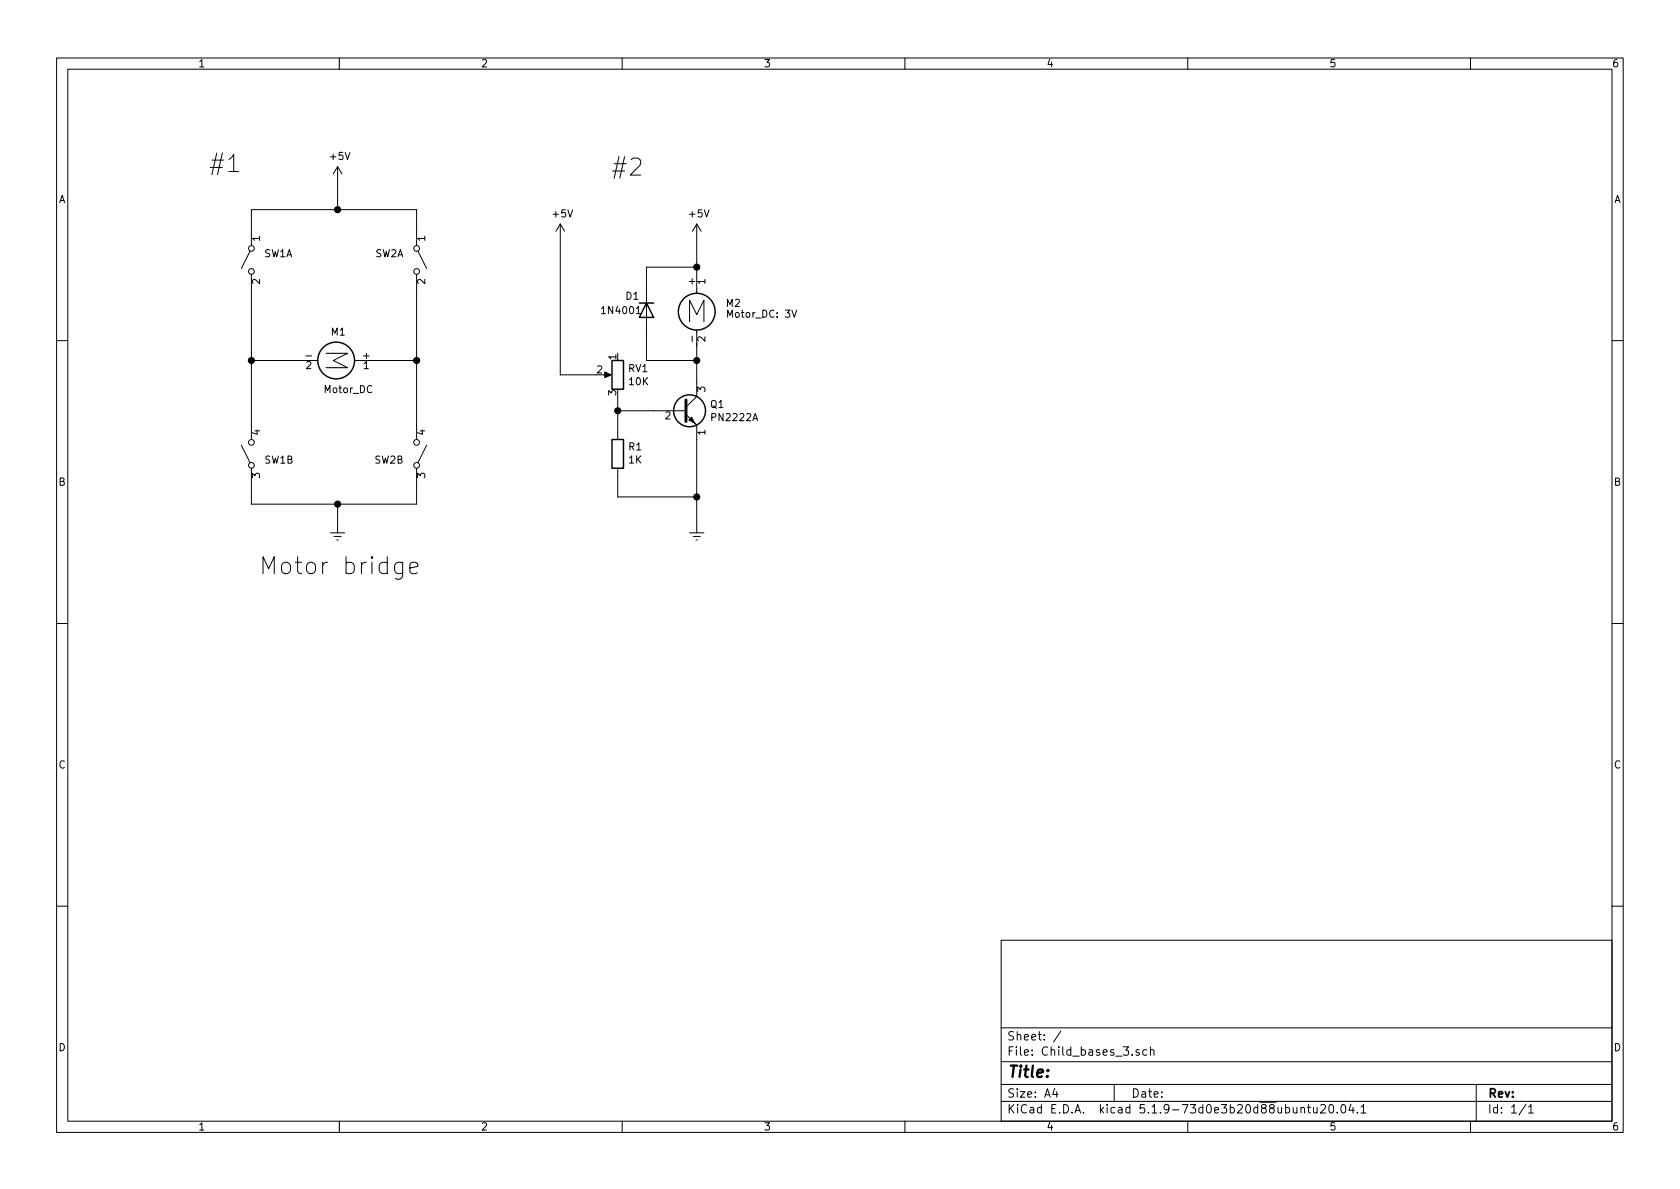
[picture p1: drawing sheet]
EESchema Schematic File Version 4
EELAYER 30 0
EELAYER END
$Descr A4 11693 8268
encoding utf-8
Sheet 1 1
Title ""
Date ""
Rev ""
Comp ""
Comment1 ""
Comment2 ""
Comment3 ""
Comment4 ""
$EndDescr
$Comp
L Motor:Motor_DC M1
U 1 1
P 2400 2500
F 0 "M1" V 2200 2400 50  0000 L CNN
F 1 "Motor_DC" V 2600 2350 50  0000 L CNN
F 2 "" H 2400 2410 50  0001 C CNN
F 3 "~" H 2400 2410 50  0001 C CNN
	1    2400 2500
	0    1    1    0   
$EndComp
$Comp
L Switch:SW_DPST_x2 SW1
U 1 1
P 1750 1800
F 0 "SW1" V 1704 1712 50  0000 R CNN
F 1 "SW_DPST_x2" V 1795 1712 50  0001 R CNN
F 2 "" H 1750 1800 50  0001 C CNN
F 3 "~" H 1750 1800 50  0001 C CNN
	1    1750 1800
	0    -1   1    0   
$EndComp
$Comp
L Switch:SW_DPST_x2 SW1
U 2 1
P 1750 3150
F 0 "SW1" V 1704 3062 50  0000 R CNN
F 1 "SW_DPST_x2" V 1795 3062 50  0001 R CNN
F 2 "" H 1750 3150 50  0001 C CNN
F 3 "~" H 1750 3150 50  0001 C CNN
	2    1750 3150
	0    -1   -1   0   
$EndComp
$Comp
L Switch:SW_DPST_x2 SW2
U 1 1
P 2900 1800
F 0 "SW2" V 2854 1712 50  0000 R CNN
F 1 "SW_DPST_x2" V 2945 1712 50  0001 R CNN
F 2 "" H 2900 1800 50  0001 C CNN
F 3 "~" H 2900 1800 50  0001 C CNN
	1    2900 1800
	0    1    1    0   
$EndComp
$Comp
L Switch:SW_DPST_x2 SW2
U 2 1
P 2900 3150
F 0 "SW2" V 2854 3062 50  0000 R CNN
F 1 "SW_DPST_x2" V 2945 3062 50  0001 R CNN
F 2 "" H 2900 3150 50  0001 C CNN
F 3 "~" H 2900 3150 50  0001 C CNN
	2    2900 3150
	0    1    -1   0   
$EndComp
Wire Wire Line
	1750 1600 1750 1450
Wire Wire Line
	1750 1450 2350 1450
Wire Wire Line
	1750 3350 1750 3500
Wire Wire Line
	1750 3500 2350 3500
Wire Wire Line
	2900 3500 2900 3350
$Comp
L power:Earth #PWR0101
U 1 1
P 2350 3650
F 0 "#PWR0101" H 2350 3400 50  0001 C CNN
F 1 "Earth" H 2350 3500 50  0001 C CNN
F 2 "" H 2350 3650 50  0001 C CNN
F 3 "~" H 2350 3650 50  0001 C CNN
	1    2350 3650
	1    0    0    -1  
$EndComp
Wire Wire Line
	2350 3650 2350 3500
$Comp
L power:+5V #PWR0102
U 1 1
P 2350 1250
F 0 "#PWR0102" H 2350 1100 50  0001 C CNN
F 1 "+5V" H 2365 1423 50  0000 C CNN
F 2 "" H 2350 1250 50  0001 C CNN
F 3 "" H 2350 1250 50  0001 C CNN
	1    2350 1250
	1    0    0    -1  
$EndComp
Wire Wire Line
	2350 1250 2350 1450
Wire Wire Line
	2900 1600 2900 1450
Wire Wire Line
	2900 1450 2350 1450
Connection ~ 2350 1450
Wire Wire Line
	2900 3500 2350 3500
Connection ~ 2350 3500
Wire Wire Line
	2900 2000 2900 2500
Wire Wire Line
	1750 2000 1750 2500
Wire Wire Line
	2100 2500 1750 2500
Connection ~ 1750 2500
Wire Wire Line
	1750 2500 1750 2950
Wire Wire Line
	2600 2500 2900 2500
Connection ~ 2900 2500
Wire Wire Line
	2900 2500 2900 2950
Text Notes 1450 1200 0    118  ~ 0
#1
Text Notes 1800 4000 0    118  ~ 0
Motor bridge
$Comp
L Transistor_BJT:PN2222A Q1
U 1 1
P 4750 2850
F 0 "Q1" H 4940 2896 50  0000 L CNN
F 1 "PN2222A" H 4940 2805 50  0000 L CNN
F 2 "Package_TO_SOT_THT:TO-92_Inline" H 4950 2775 50  0001 L CIN
F 3 "https://www.onsemi.com/pub/Collateral/PN2222-D.PDF" H 4750 2850 50  0001 L CNN
	1    4750 2850
	1    0    0    -1  
$EndComp
$Comp
L Device:R R1
U 1 1
P 4300 3150
F 0 "R1" H 4230 3104 50  0000 R CNN
F 1 "1K" H 4230 3195 50  0000 R CNN
F 2 "" V 4230 3150 50  0001 C CNN
F 3 "~" H 4300 3150 50  0001 C CNN
	1    4300 3150
	-1   0    0    1   
$EndComp
$Comp
L Motor:Motor_DC M2
U 1 1
P 4850 2100
F 0 "M2" H 5050 2100 50  0000 L CNN
F 1 "Motor_DC: 3V" H 5050 2025 50  0000 L CNN
F 2 "" H 4850 2010 50  0001 C CNN
F 3 "~" H 4850 2010 50  0001 C CNN
	1    4850 2100
	1    0    0    -1  
$EndComp
$Comp
L Diode:1N4001 D1
U 1 1
P 4500 2150
F 0 "D1" V 4400 2000 50  0000 L CNN
F 1 "1N4001" V 4500 1825 50  0000 L CNN
F 2 "Diode_THT:D_DO-41_SOD81_P10.16mm_Horizontal" H 4500 1975 50  0001 C CNN
F 3 "http://www.vishay.com/docs/88503/1n4001.pdf" H 4500 2150 50  0001 C CNN
	1    4500 2150
	0    1    1    0   
$EndComp
Wire Wire Line
	4500 2000 4500 1850
Wire Wire Line
	4500 1850 4850 1850
Wire Wire Line
	4500 2300 4500 2500
Wire Wire Line
	4500 2500 4850 2500
Wire Wire Line
	4850 2500 4850 2400
Wire Wire Line
	4850 2650 4850 2500
Connection ~ 4850 2500
$Comp
L power:+5V #PWR02
U 1 1
P 4850 1650
F 0 "#PWR02" H 4850 1500 50  0001 C CNN
F 1 "+5V" H 4865 1823 50  0000 C CNN
F 2 "" H 4850 1650 50  0001 C CNN
F 3 "" H 4850 1650 50  0001 C CNN
	1    4850 1650
	1    0    0    -1  
$EndComp
Wire Wire Line
	4850 1650 4850 1850
Connection ~ 4850 1850
Wire Wire Line
	4850 1850 4850 1900
$Comp
L power:Earth #PWR03
U 1 1
P 4850 3650
F 0 "#PWR03" H 4850 3400 50  0001 C CNN
F 1 "Earth" H 4850 3500 50  0001 C CNN
F 2 "" H 4850 3650 50  0001 C CNN
F 3 "~" H 4850 3650 50  0001 C CNN
	1    4850 3650
	1    0    0    -1  
$EndComp
Wire Wire Line
	4550 2850 4300 2850
Wire Wire Line
	4850 3050 4850 3450
Wire Wire Line
	4300 3300 4300 3450
Wire Wire Line
	4300 3450 4850 3450
Connection ~ 4850 3450
Wire Wire Line
	4850 3450 4850 3650
$Comp
L Device:R_POT RV1
U 1 1
P 4300 2600
F 0 "RV1" H 4230 2646 50  0000 R CNN
F 1 "10K" H 4230 2555 50  0000 R CNN
F 2 "" H 4300 2600 50  0001 C CNN
F 3 "~" H 4300 2600 50  0001 C CNN
	1    4300 2600
	-1   0    0    -1  
$EndComp
Wire Wire Line
	4300 2750 4300 2850
Connection ~ 4300 2850
Wire Wire Line
	4300 2850 4300 3000
Wire Wire Line
	4150 2600 3900 2600
$Comp
L power:+5V #PWR01
U 1 1
P 3900 1650
F 0 "#PWR01" H 3900 1500 50  0001 C CNN
F 1 "+5V" H 3915 1823 50  0000 C CNN
F 2 "" H 3900 1650 50  0001 C CNN
F 3 "" H 3900 1650 50  0001 C CNN
	1    3900 1650
	1    0    0    -1  
$EndComp
Wire Wire Line
	3900 1650 3900 2600
Text Notes 4250 1225 0    118  ~ 0
#2
$EndSCHEMATC
